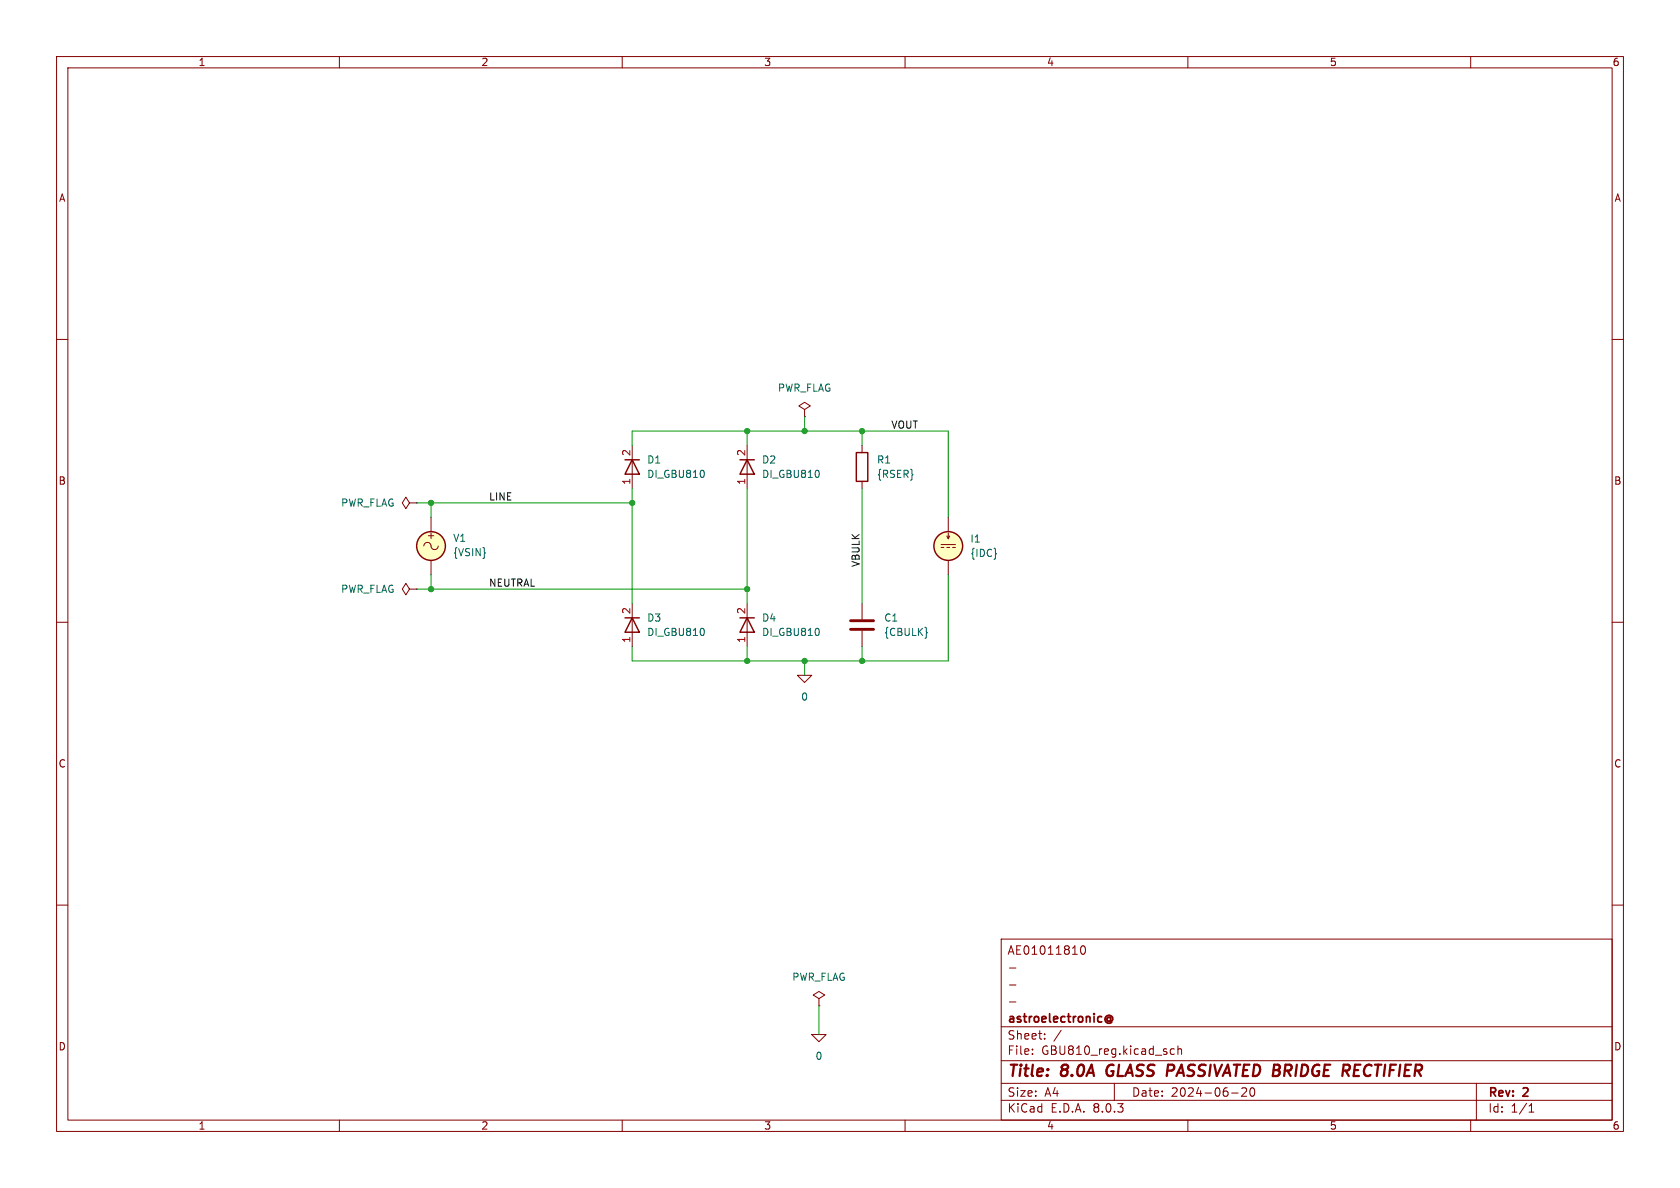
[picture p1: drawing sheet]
(kicad_sch
 (version 20231120)
 (generator "eeschema")
 (generator_version "8.0")
 (paper "A4")
 (title_block
  (title "8.0A GLASS PASSIVATED BRIDGE RECTIFIER")
  (date "2024-06-20")
  (rev "2")
  (company "astroelectronic@")
  (comment 1 "-")
  (comment 2 "-")
  (comment 3 "-")
  (comment 4 "AE01011810"))
 (lib_symbols
  (symbol "GBU810:0"
   (power)
   (pin_names
    (offset 0)) (exclude_from_sim no) (in_bom yes) (on_board yes)
   (property "Reference" "#GND" (at 0 -2.54 0) (effects (font (size 1.27 1.27)) (hide yes)))
   (property "Value" "0" (at 0 -1.778 0) (effects (font (size 1.27 1.27))))
   (property "Footprint" "" (at 0 0 0) (effects (font (size 1.27 1.27)) (hide yes)))
   (property "Datasheet" "~" (at 0 0 0) (effects (font (size 1.27 1.27)) (hide yes)))
   (property "Description" "0V reference potential for simulation" (at 0 0 0) (effects (font (size 1.27 1.27)) (hide yes)))
   (symbol "0_0_1"
    (polyline (pts (xy -1.27 0) (xy 0 -1.27) (xy 1.27 0) (xy -1.27 0)) (stroke (width 0) (type default)) (fill (type none))))
   (symbol "0_1_1"
    (pin power_in line (at 0 0 0) (length 0) hide (name "0" (effects (font (size 1.016 1.016)))) (number "1" (effects (font (size 1.016 1.016)))))))
  (symbol "GBU810:C"
   (pin_numbers hide)
   (pin_names
    (offset 0.254)) (exclude_from_sim no) (in_bom yes) (on_board yes)
   (property "Reference" "C" (at 0.635 2.54 0) (effects (font (size 1.27 1.27)) (justify left)))
   (property "Value" "C" (at 0.635 -2.54 0) (effects (font (size 1.27 1.27)) (justify left)))
   (property "Footprint" "" (at 0.9652 -3.81 0) (effects (font (size 1.27 1.27)) (hide yes)))
   (property "Datasheet" "~" (at 0 0 0) (effects (font (size 1.27 1.27)) (hide yes)))
   (property "Description" "Unpolarized capacitor" (at 0 0 0) (effects (font (size 1.27 1.27)) (hide yes)))
   (symbol "C_0_1"
    (polyline (pts (xy -2.032 -0.762) (xy 2.032 -0.762)) (stroke (width 0.508) (type default)) (fill (type none)))
    (polyline (pts (xy -2.032 0.762) (xy 2.032 0.762)) (stroke (width 0.508) (type default)) (fill (type none))))
   (symbol "C_1_1"
    (pin passive line (at 0 3.81 270) (length 2.794) (name "~" (effects (font (size 1.27 1.27)))) (number "1" (effects (font (size 1.27 1.27)))))
    (pin passive line (at 0 -3.81 90) (length 2.794) (name "~" (effects (font (size 1.27 1.27)))) (number "2" (effects (font (size 1.27 1.27)))))))
  (symbol "GBU810:DIODE"
   (pin_names
    (offset 1.016) hide) (exclude_from_sim no) (in_bom yes) (on_board yes)
   (property "Reference" "D" (at 0 2.54 0) (effects (font (size 1.27 1.27))))
   (property "Value" "${SIM.PARAMS}" (at 0 -2.54 0) (effects (font (size 1.27 1.27))))
   (property "Footprint" "" (at 0 0 0) (effects (font (size 1.27 1.27)) (hide yes)))
   (property "Datasheet" "~" (at 0 0 0) (effects (font (size 1.27 1.27)) (hide yes)))
   (property "Description" "Diode, anode on pin 1, for simulation only!" (at 0 0 0) (effects (font (size 1.27 1.27)) (hide yes)))
   (property "Sim.Pins" "1=1 2=2" (at 0 0 0) (effects (font (size 1.27 1.27)) (hide yes)))
   (property "Sim.Device" "SPICE" (at 0 0 0) (effects (font (size 1.27 1.27)) (justify left) (hide yes)))
   (property "Sim.Params" "type=\"D\" model=\"DIODE\" lib=\"\"" (at 0 0 0) (effects (font (size 1.27 1.27)) (hide yes)))
   (property "Spice_Netlist_Enabled" "Y" (at 0 0 0) (effects (font (size 1.27 1.27)) (justify left) (hide yes)))
   (symbol "DIODE_0_1"
    (polyline (pts (xy 1.27 0) (xy -1.27 0)) (stroke (width 0) (type default)) (fill (type none)))
    (polyline (pts (xy 1.27 1.27) (xy 1.27 -1.27)) (stroke (width 0.254) (type default)) (fill (type none)))
    (polyline (pts (xy -1.27 -1.27) (xy -1.27 1.27) (xy 1.27 0) (xy -1.27 -1.27)) (stroke (width 0.254) (type default)) (fill (type none))))
   (symbol "DIODE_1_1"
    (pin passive line (at -3.81 0 0) (length 2.54) (name "A" (effects (font (size 1.27 1.27)))) (number "1" (effects (font (size 1.27 1.27)))))
    (pin passive line (at 3.81 0 180) (length 2.54) (name "K" (effects (font (size 1.27 1.27)))) (number "2" (effects (font (size 1.27 1.27)))))))
  (symbol "GBU810:IDC"
   (pin_numbers hide)
   (pin_names
    (offset 0.0254)) (exclude_from_sim no) (in_bom yes) (on_board yes)
   (property "Reference" "I" (at 2.54 2.54 0) (effects (font (size 1.27 1.27)) (justify left)))
   (property "Value" "1" (at 2.54 0 0) (effects (font (size 1.27 1.27)) (justify left)))
   (property "Footprint" "" (at 0 0 0) (effects (font (size 1.27 1.27)) (hide yes)))
   (property "Datasheet" "~" (at 0 0 0) (effects (font (size 1.27 1.27)) (hide yes)))
   (property "Description" "Current source, DC" (at 0 0 0) (effects (font (size 1.27 1.27)) (hide yes)))
   (property "Sim.Pins" "1=+ 2=-" (at 0 0 0) (effects (font (size 1.27 1.27)) (hide yes)))
   (property "Sim.Type" "DC" (at 0 0 0) (effects (font (size 1.27 1.27)) (hide yes)))
   (property "Sim.Device" "I" (at 0 0 0) (effects (font (size 1.27 1.27)) (justify left) (hide yes)))
   (property "Spice_Netlist_Enabled" "Y" (at 0 0 0) (effects (font (size 1.27 1.27)) (justify left) (hide yes)))
   (symbol "IDC_0_0"
    (polyline (pts (xy -1.27 0.254) (xy 1.27 0.254)) (stroke (width 0) (type default)) (fill (type none)))
    (polyline (pts (xy -0.762 -0.254) (xy -1.27 -0.254)) (stroke (width 0) (type default)) (fill (type none)))
    (polyline (pts (xy 0.254 -0.254) (xy -0.254 -0.254)) (stroke (width 0) (type default)) (fill (type none)))
    (polyline (pts (xy 1.27 -0.254) (xy 0.762 -0.254)) (stroke (width 0) (type default)) (fill (type none))))
   (symbol "IDC_0_1"
    (polyline (pts (xy 0 1.27) (xy 0 2.286)) (stroke (width 0) (type default)) (fill (type none)))
    (polyline (pts (xy -0.254 1.778) (xy 0 1.27) (xy 0.254 1.778)) (stroke (width 0) (type default)) (fill (type none)))
    (circle (center 0 0) (radius 2.54) (stroke (width 0.254) (type default)) (fill (type background))))
   (symbol "IDC_1_1"
    (pin passive line (at 0 5.08 270) (length 2.54) (name "~" (effects (font (size 1.27 1.27)))) (number "1" (effects (font (size 1.27 1.27)))))
    (pin passive line (at 0 -5.08 90) (length 2.54) (name "~" (effects (font (size 1.27 1.27)))) (number "2" (effects (font (size 1.27 1.27)))))))
  (symbol "GBU810:PWR_FLAG"
   (power)
   (pin_numbers hide)
   (pin_names
    (offset 0) hide) (exclude_from_sim no) (in_bom yes) (on_board yes)
   (property "Reference" "#FLG" (at 0 1.905 0) (effects (font (size 1.27 1.27)) (hide yes)))
   (property "Value" "PWR_FLAG" (at 0 3.81 0) (effects (font (size 1.27 1.27))))
   (property "Footprint" "" (at 0 0 0) (effects (font (size 1.27 1.27)) (hide yes)))
   (property "Datasheet" "~" (at 0 0 0) (effects (font (size 1.27 1.27)) (hide yes)))
   (property "Description" "Special symbol for telling ERC where power comes from" (at 0 0 0) (effects (font (size 1.27 1.27)) (hide yes)))
   (symbol "PWR_FLAG_0_0"
    (pin power_out line (at 0 0 90) (length 0) (name "pwr" (effects (font (size 1.27 1.27)))) (number "1" (effects (font (size 1.27 1.27))))))
   (symbol "PWR_FLAG_0_1"
    (polyline (pts (xy 0 0) (xy 0 1.27) (xy -1.016 1.905) (xy 0 2.54) (xy 1.016 1.905) (xy 0 1.27)) (stroke (width 0) (type default)) (fill (type none)))))
  (symbol "GBU810:R"
   (pin_numbers hide)
   (pin_names
    (offset 0)) (exclude_from_sim no) (in_bom yes) (on_board yes)
   (property "Reference" "R" (at 2.032 0 90) (effects (font (size 1.27 1.27))))
   (property "Value" "R" (at 0 0 90) (effects (font (size 1.27 1.27))))
   (property "Footprint" "" (at -1.778 0 90) (effects (font (size 1.27 1.27)) (hide yes)))
   (property "Datasheet" "~" (at 0 0 0) (effects (font (size 1.27 1.27)) (hide yes)))
   (property "Description" "Resistor" (at 0 0 0) (effects (font (size 1.27 1.27)) (hide yes)))
   (symbol "R_0_1"
    (rectangle (start -1.016 -2.54) (end 1.016 2.54) (stroke (width 0.254) (type default)) (fill (type none))))
   (symbol "R_1_1"
    (pin passive line (at 0 3.81 270) (length 1.27) (name "~" (effects (font (size 1.27 1.27)))) (number "1" (effects (font (size 1.27 1.27)))))
    (pin passive line (at 0 -3.81 90) (length 1.27) (name "~" (effects (font (size 1.27 1.27)))) (number "2" (effects (font (size 1.27 1.27)))))))
  (symbol "GBU810:VSIN"
   (pin_numbers hide)
   (pin_names
    (offset 0.0254)) (exclude_from_sim no) (in_bom yes) (on_board yes)
   (property "Reference" "V" (at 2.54 2.54 0) (effects (font (size 1.27 1.27)) (justify left)))
   (property "Value" "VSIN" (at 2.54 0 0) (effects (font (size 1.27 1.27)) (justify left)))
   (property "Footprint" "" (at 0 0 0) (effects (font (size 1.27 1.27)) (hide yes)))
   (property "Datasheet" "~" (at 0 0 0) (effects (font (size 1.27 1.27)) (hide yes)))
   (property "Description" "Voltage source, sinusoidal" (at 0 0 0) (effects (font (size 1.27 1.27)) (hide yes)))
   (property "Sim.Pins" "1=+ 2=-" (at 0 0 0) (effects (font (size 1.27 1.27)) (hide yes)))
   (property "Sim.Params" "dc=0 ampl=1 f=1k" (at 2.54 -2.54 0) (effects (font (size 1.27 1.27)) (justify left)))
   (property "Sim.Type" "SIN" (at 0 0 0) (effects (font (size 1.27 1.27)) (hide yes)))
   (property "Sim.Device" "V" (at 0 0 0) (effects (font (size 1.27 1.27)) (justify left) (hide yes)))
   (property "Spice_Netlist_Enabled" "Y" (at 0 0 0) (effects (font (size 1.27 1.27)) (justify left) (hide yes)))
   (symbol "VSIN_0_0"
    (arc (start 0 0) (mid -0.635 0.6323) (end -1.27 0) (stroke (width 0) (type default)) (fill (type none)))
    (arc (start 0 0) (mid 0.635 -0.6323) (end 1.27 0) (stroke (width 0) (type default)) (fill (type none)))
    (text "+" (at 0 1.905 0) (effects (font (size 1.27 1.27)))))
   (symbol "VSIN_0_1"
    (circle (center 0 0) (radius 2.54) (stroke (width 0.254) (type default)) (fill (type background))))
   (symbol "VSIN_1_1"
    (pin passive line (at 0 5.08 270) (length 2.54) (name "~" (effects (font (size 1.27 1.27)))) (number "1" (effects (font (size 1.27 1.27)))))
    (pin passive line (at 0 -5.08 90) (length 2.54) (name "~" (effects (font (size 1.27 1.27)))) (number "2" (effects (font (size 1.27 1.27))))))))
 (junction
  (at 132.08 76.2)
  (diameter 0)
  (color 0 0 0 0))
 (junction
  (at 111.76 88.9)
  (diameter 0)
  (color 0 0 0 0))
 (junction
  (at 152.4 116.84)
  (diameter 0)
  (color 0 0 0 0))
 (junction
  (at 142.24 116.84)
  (diameter 0)
  (color 0 0 0 0))
 (junction
  (at 76.2 88.9)
  (diameter 0)
  (color 0 0 0 0))
 (junction
  (at 132.08 116.84)
  (diameter 0)
  (color 0 0 0 0))
 (junction
  (at 132.08 104.14)
  (diameter 0)
  (color 0 0 0 0))
 (junction
  (at 76.2 104.14)
  (diameter 0)
  (color 0 0 0 0))
 (junction
  (at 142.24 76.2)
  (diameter 0)
  (color 0 0 0 0))
 (junction
  (at 152.4 76.2)
  (diameter 0)
  (color 0 0 0 0))
 (wire
  (pts (xy 132.08 86.36) (xy 132.08 104.14))
  (stroke (width 0) (type default)))
 (wire
  (pts (xy 132.08 104.14) (xy 132.08 106.68))
  (stroke (width 0) (type default)))
 (wire
  (pts (xy 167.64 91.44) (xy 167.64 76.2))
  (stroke (width 0) (type default)))
 (wire
  (pts (xy 142.24 76.2) (xy 152.4 76.2))
  (stroke (width 0) (type default)))
 (wire
  (pts (xy 73.66 104.14) (xy 76.2 104.14))
  (stroke (width 0) (type default)))
 (wire
  (pts (xy 167.64 116.84) (xy 152.4 116.84))
  (stroke (width 0) (type default)))
 (wire
  (pts (xy 132.08 116.84) (xy 142.24 116.84))
  (stroke (width 0) (type default)))
 (wire
  (pts (xy 152.4 76.2) (xy 152.4 78.74))
  (stroke (width 0) (type default)))
 (wire
  (pts (xy 73.66 88.9) (xy 76.2 88.9))
  (stroke (width 0) (type default)))
 (wire
  (pts (xy 76.2 88.9) (xy 111.76 88.9))
  (stroke (width 0) (type default)))
 (wire
  (pts (xy 111.76 114.3) (xy 111.76 116.84))
  (stroke (width 0) (type default)))
 (wire
  (pts (xy 167.64 76.2) (xy 152.4 76.2))
  (stroke (width 0) (type default)))
 (wire
  (pts (xy 144.78 177.8) (xy 144.78 182.88))
  (stroke (width 0) (type default)))
 (wire
  (pts (xy 152.4 116.84) (xy 152.4 114.3))
  (stroke (width 0) (type default)))
 (wire
  (pts (xy 111.76 88.9) (xy 111.76 106.68))
  (stroke (width 0) (type default)))
 (wire
  (pts (xy 132.08 116.84) (xy 132.08 114.3))
  (stroke (width 0) (type default)))
 (wire
  (pts (xy 76.2 104.14) (xy 132.08 104.14))
  (stroke (width 0) (type default)))
 (wire
  (pts (xy 132.08 76.2) (xy 132.08 78.74))
  (stroke (width 0) (type default)))
 (wire
  (pts (xy 111.76 116.84) (xy 132.08 116.84))
  (stroke (width 0) (type default)))
 (wire
  (pts (xy 76.2 91.44) (xy 76.2 88.9))
  (stroke (width 0) (type default)))
 (wire
  (pts (xy 152.4 86.36) (xy 152.4 106.68))
  (stroke (width 0) (type default)))
 (wire
  (pts (xy 76.2 101.6) (xy 76.2 104.14))
  (stroke (width 0) (type default)))
 (wire
  (pts (xy 111.76 78.74) (xy 111.76 76.2))
  (stroke (width 0) (type default)))
 (wire
  (pts (xy 111.76 86.36) (xy 111.76 88.9))
  (stroke (width 0) (type default)))
 (wire
  (pts (xy 142.24 116.84) (xy 142.24 119.38))
  (stroke (width 0) (type default)))
 (wire
  (pts (xy 132.08 76.2) (xy 142.24 76.2))
  (stroke (width 0) (type default)))
 (wire
  (pts (xy 142.24 73.66) (xy 142.24 76.2))
  (stroke (width 0) (type default)))
 (wire
  (pts (xy 167.64 101.6) (xy 167.64 116.84))
  (stroke (width 0) (type default)))
 (wire
  (pts (xy 111.76 76.2) (xy 132.08 76.2))
  (stroke (width 0) (type default)))
 (wire
  (pts (xy 142.24 116.84) (xy 152.4 116.84))
  (stroke (width 0) (type default)))
 (label "NEUTRAL"
  (at 86.36 104.14 0)
  (fields_autoplaced yes)
  (effects (font (size 1.27 1.27)) (justify left bottom)))
 (label "LINE"
  (at 86.36 88.9 0)
  (fields_autoplaced yes)
  (effects (font (size 1.27 1.27)) (justify left bottom)))
 (label "VBULK"
  (at 152.4 100.33 90)
  (fields_autoplaced yes)
  (effects (font (size 1.27 1.27)) (justify left bottom)))
 (label "VOUT"
  (at 157.48 76.2 0)
  (fields_autoplaced yes)
  (effects (font (size 1.27 1.27)) (justify left bottom)))
 (symbol
  (lib_id "GBU810:0")
  (at 142.24 119.38 0)
  (unit 1)
  (exclude_from_sim no)
  (in_bom yes)
  (on_board yes)
  (dnp no)
  (fields_autoplaced yes)
  (property "Reference" "#GND01" (at 142.24 121.92 0) (effects (font (size 1.27 1.27)) (hide yes)))
  (property "Value" "0" (at 142.24 123.19 0) (effects (font (size 1.27 1.27))))
  (property "Footprint" "" (at 142.24 119.38 0) (effects (font (size 1.27 1.27)) (hide yes)))
  (property "Datasheet" "~" (at 142.24 119.38 0) (effects (font (size 1.27 1.27)) (hide yes)))
  (property "Description" "" (at 142.24 119.38 0) (effects (font (size 1.27 1.27)) (hide yes)))
  (pin "1")
  (instances (project "" (path "" (reference "#GND01") (unit 1))) (project "" (path "" (reference "#GND01") (unit 1)))))
 (symbol
  (lib_name "GBU810:DIODE")
  (lib_id "GBU810:DIODE")
  (at 111.76 110.49 90)
  (unit 1)
  (exclude_from_sim no)
  (in_bom yes)
  (on_board yes)
  (dnp no)
  (fields_autoplaced yes)
  (property "Reference" "D3" (at 114.3 109.2199 90) (effects (font (size 1.27 1.27)) (justify right)))
  (property "Value" "DI_GBU810" (at 114.3 111.7599 90) (effects (font (size 1.27 1.27)) (justify right)))
  (property "Footprint" "" (at 111.76 110.49 0) (effects (font (size 1.27 1.27)) (hide yes)))
  (property "Datasheet" "~" (at 111.76 110.49 0) (effects (font (size 1.27 1.27)) (hide yes)))
  (property "Description" "" (at 111.76 110.49 0) (effects (font (size 1.27 1.27)) (hide yes)))
  (property "Sim.Device" "D" (at 111.76 110.49 0) (effects (font (size 1.27 1.27)) (justify left) (hide yes)))
  (property "Sim.Params" "type=\"D\" model=\"DI_GBU810\" lib=\"models/GBU810.spice.txt\"" (at -15.24 -5.08 0) (effects (font (size 1.27 1.27)) (hide yes)))
  (property "Sim.Pins" "1=1 2=2" (at -15.24 -5.08 0) (effects (font (size 1.27 1.27)) (hide yes)))
  (property "Sim.Library" "C:\\AE\\GBU810\\_models\\GBU810.spice.txt" (at 111.76 110.49 0) (effects (font (size 1.27 1.27)) (hide yes)))
  (property "Sim.Name" "DI_GBU810" (at 111.76 110.49 0) (effects (font (size 1.27 1.27)) (hide yes)))
  (pin "1")
  (pin "2"))
 (symbol
  (lib_name "GBU810:VSIN")
  (lib_id "GBU810:VSIN")
  (at 76.2 96.52 0)
  (unit 1)
  (exclude_from_sim no)
  (in_bom yes)
  (on_board yes)
  (dnp no)
  (fields_autoplaced yes)
  (property "Reference" "V1" (at 80.01 95.1201 0) (effects (font (size 1.27 1.27)) (justify left)))
  (property "Value" "{VSIN}" (at 80.01 97.6601 0) (effects (font (size 1.27 1.27)) (justify left)))
  (property "Footprint" "" (at 76.2 96.52 0) (effects (font (size 1.27 1.27)) (hide yes)))
  (property "Datasheet" "~" (at 76.2 96.52 0) (effects (font (size 1.27 1.27)) (hide yes)))
  (property "Description" "" (at 76.2 96.52 0) (effects (font (size 1.27 1.27)) (hide yes)))
  (property "Sim.Device" "SPICE" (at 76.2 96.52 0) (effects (font (size 1.27 1.27)) (justify left) (hide yes)))
  (property "Sim.Params" "type=\"V\" model=\"SINE({VOFFSET} {VPK} {FREQ})\" lib=\"\"" (at -15.24 -5.08 0) (effects (font (size 1.27 1.27)) (hide yes)))
  (property "Sim.Pins" "1=1 2=2" (at -15.24 -5.08 0) (effects (font (size 1.27 1.27)) (hide yes)))
  (pin "1")
  (pin "2"))
 (symbol
  (lib_id "GBU810:PWR_FLAG")
  (at 142.24 73.66 0)
  (unit 1)
  (exclude_from_sim no)
  (in_bom yes)
  (on_board yes)
  (dnp no)
  (fields_autoplaced yes)
  (property "Reference" "#FLG03" (at 142.24 71.755 0) (effects (font (size 1.27 1.27)) (hide yes)))
  (property "Value" "PWR_FLAG" (at 142.24 68.58 0) (effects (font (size 1.27 1.27))))
  (property "Footprint" "" (at 142.24 73.66 0) (effects (font (size 1.27 1.27)) (hide yes)))
  (property "Datasheet" "~" (at 142.24 73.66 0) (effects (font (size 1.27 1.27)) (hide yes)))
  (property "Description" "" (at 142.24 73.66 0) (effects (font (size 1.27 1.27)) (hide yes)))
  (pin "1")
  (instances (project "" (path "" (reference "#FLG03") (unit 1))) (project "" (path "" (reference "#FLG03") (unit 1)))))
 (symbol
  (lib_id "GBU810:PWR_FLAG")
  (at 73.66 88.9 90)
  (unit 1)
  (exclude_from_sim no)
  (in_bom yes)
  (on_board yes)
  (dnp no)
  (fields_autoplaced yes)
  (property "Reference" "#FLG01" (at 71.755 88.9 0) (effects (font (size 1.27 1.27)) (hide yes)))
  (property "Value" "PWR_FLAG" (at 69.85 88.8999 90) (effects (font (size 1.27 1.27)) (justify left)))
  (property "Footprint" "" (at 73.66 88.9 0) (effects (font (size 1.27 1.27)) (hide yes)))
  (property "Datasheet" "~" (at 73.66 88.9 0) (effects (font (size 1.27 1.27)) (hide yes)))
  (property "Description" "" (at 73.66 88.9 0) (effects (font (size 1.27 1.27)) (hide yes)))
  (pin "1")
  (instances (project "" (path "" (reference "#FLG01") (unit 1))) (project "" (path "" (reference "#FLG01") (unit 1)))))
 (symbol
  (lib_id "GBU810:0")
  (at 144.78 182.88 0)
  (unit 1)
  (exclude_from_sim no)
  (in_bom yes)
  (on_board yes)
  (dnp no)
  (fields_autoplaced yes)
  (property "Reference" "#GND02" (at 144.78 185.42 0) (effects (font (size 1.27 1.27)) (hide yes)))
  (property "Value" "0" (at 144.78 186.69 0) (effects (font (size 1.27 1.27))))
  (property "Footprint" "" (at 144.78 182.88 0) (effects (font (size 1.27 1.27)) (hide yes)))
  (property "Datasheet" "~" (at 144.78 182.88 0) (effects (font (size 1.27 1.27)) (hide yes)))
  (property "Description" "" (at 144.78 182.88 0) (effects (font (size 1.27 1.27)) (hide yes)))
  (pin "1")
  (instances (project "" (path "" (reference "#GND02") (unit 1))) (project "" (path "" (reference "#GND02") (unit 1)))))
 (symbol
  (lib_id "GBU810:PWR_FLAG")
  (at 144.78 177.8 0)
  (unit 1)
  (exclude_from_sim no)
  (in_bom yes)
  (on_board yes)
  (dnp no)
  (fields_autoplaced yes)
  (property "Reference" "#FLG04" (at 144.78 175.895 0) (effects (font (size 1.27 1.27)) (hide yes)))
  (property "Value" "PWR_FLAG" (at 144.78 172.72 0) (effects (font (size 1.27 1.27))))
  (property "Footprint" "" (at 144.78 177.8 0) (effects (font (size 1.27 1.27)) (hide yes)))
  (property "Datasheet" "~" (at 144.78 177.8 0) (effects (font (size 1.27 1.27)) (hide yes)))
  (property "Description" "" (at 144.78 177.8 0) (effects (font (size 1.27 1.27)) (hide yes)))
  (pin "1")
  (instances (project "" (path "" (reference "#FLG04") (unit 1))) (project "" (path "" (reference "#FLG04") (unit 1)))))
 (symbol
  (lib_name "GBU810:DIODE")
  (lib_id "GBU810:DIODE")
  (at 111.76 82.55 90)
  (unit 1)
  (exclude_from_sim no)
  (in_bom yes)
  (on_board yes)
  (dnp no)
  (fields_autoplaced yes)
  (property "Reference" "D1" (at 114.3 81.2799 90) (effects (font (size 1.27 1.27)) (justify right)))
  (property "Value" "DI_GBU810" (at 114.3 83.8199 90) (effects (font (size 1.27 1.27)) (justify right)))
  (property "Footprint" "" (at 111.76 82.55 0) (effects (font (size 1.27 1.27)) (hide yes)))
  (property "Datasheet" "~" (at 111.76 82.55 0) (effects (font (size 1.27 1.27)) (hide yes)))
  (property "Description" "" (at 111.76 82.55 0) (effects (font (size 1.27 1.27)) (hide yes)))
  (property "Sim.Device" "D" (at 111.76 82.55 0) (effects (font (size 1.27 1.27)) (justify left) (hide yes)))
  (property "Sim.Pins" "1=A 2=K" (at -15.24 -5.08 0) (effects (font (size 1.27 1.27)) (hide yes)))
  (property "Sim.Library" "C:\\AE\\GBU810\\_models\\GBU810.spice.txt" (at 111.76 82.55 0) (effects (font (size 1.27 1.27)) (hide yes)))
  (property "Sim.Name" "DI_GBU810" (at 111.76 82.55 0) (effects (font (size 1.27 1.27)) (hide yes)))
  (pin "1")
  (pin "2")
  (instances (project "" (path "" (reference "D1") (unit 1))) (project "" (path "" (reference "D1") (unit 1)))))
 (symbol
  (lib_name "GBU810:IDC")
  (lib_id "GBU810:IDC")
  (at 167.64 96.52 0)
  (unit 1)
  (exclude_from_sim no)
  (in_bom yes)
  (on_board yes)
  (dnp no)
  (fields_autoplaced yes)
  (property "Reference" "I1" (at 171.45 95.2499 0) (effects (font (size 1.27 1.27)) (justify left)))
  (property "Value" "{IDC}" (at 171.45 97.7899 0) (effects (font (size 1.27 1.27)) (justify left)))
  (property "Footprint" "" (at 167.64 96.52 0) (effects (font (size 1.27 1.27)) (hide yes)))
  (property "Datasheet" "~" (at 167.64 96.52 0) (effects (font (size 1.27 1.27)) (hide yes)))
  (property "Description" "" (at 167.64 96.52 0) (effects (font (size 1.27 1.27)) (hide yes)))
  (property "Sim.Device" "SPICE" (at 167.64 96.52 0) (effects (font (size 1.27 1.27)) (justify left) (hide yes)))
  (property "Sim.Params" "type=\"I\" model=\"{ILOAD}\" lib=\"\"" (at -15.24 -5.08 0) (effects (font (size 1.27 1.27)) (hide yes)))
  (property "Sim.Pins" "1=1 2=2" (at -15.24 -5.08 0) (effects (font (size 1.27 1.27)) (hide yes)))
  (pin "1")
  (pin "2"))
 (symbol
  (lib_name "GBU810:DIODE")
  (lib_id "GBU810:DIODE")
  (at 132.08 82.55 90)
  (unit 1)
  (exclude_from_sim no)
  (in_bom yes)
  (on_board yes)
  (dnp no)
  (fields_autoplaced yes)
  (property "Reference" "D2" (at 134.62 81.2799 90) (effects (font (size 1.27 1.27)) (justify right)))
  (property "Value" "DI_GBU810" (at 134.62 83.8199 90) (effects (font (size 1.27 1.27)) (justify right)))
  (property "Footprint" "" (at 132.08 82.55 0) (effects (font (size 1.27 1.27)) (hide yes)))
  (property "Datasheet" "~" (at 132.08 82.55 0) (effects (font (size 1.27 1.27)) (hide yes)))
  (property "Description" "" (at 132.08 82.55 0) (effects (font (size 1.27 1.27)) (hide yes)))
  (property "Sim.Device" "D" (at 132.08 82.55 0) (effects (font (size 1.27 1.27)) (justify left) (hide yes)))
  (property "Sim.Params" "type=\"D\" model=\"DI_GBU810\" lib=\"models/GBU810.spice.txt\"" (at -15.24 -5.08 0) (effects (font (size 1.27 1.27)) (hide yes)))
  (property "Sim.Pins" "1=1 2=2" (at -15.24 -5.08 0) (effects (font (size 1.27 1.27)) (hide yes)))
  (property "Sim.Library" "C:\\AE\\GBU810\\_models\\GBU810.spice.txt" (at 132.08 82.55 0) (effects (font (size 1.27 1.27)) (hide yes)))
  (property "Sim.Name" "DI_GBU810" (at 132.08 82.55 0) (effects (font (size 1.27 1.27)) (hide yes)))
  (pin "1")
  (pin "2"))
 (symbol
  (lib_id "GBU810:PWR_FLAG")
  (at 73.66 104.14 90)
  (unit 1)
  (exclude_from_sim no)
  (in_bom yes)
  (on_board yes)
  (dnp no)
  (fields_autoplaced yes)
  (property "Reference" "#FLG02" (at 71.755 104.14 0) (effects (font (size 1.27 1.27)) (hide yes)))
  (property "Value" "PWR_FLAG" (at 69.85 104.1399 90) (effects (font (size 1.27 1.27)) (justify left)))
  (property "Footprint" "" (at 73.66 104.14 0) (effects (font (size 1.27 1.27)) (hide yes)))
  (property "Datasheet" "~" (at 73.66 104.14 0) (effects (font (size 1.27 1.27)) (hide yes)))
  (property "Description" "" (at 73.66 104.14 0) (effects (font (size 1.27 1.27)) (hide yes)))
  (pin "1")
  (instances (project "" (path "" (reference "#FLG02") (unit 1))) (project "" (path "" (reference "#FLG02") (unit 1)))))
 (symbol
  (lib_name "GBU810:DIODE")
  (lib_id "GBU810:DIODE")
  (at 132.08 110.49 90)
  (unit 1)
  (exclude_from_sim no)
  (in_bom yes)
  (on_board yes)
  (dnp no)
  (fields_autoplaced yes)
  (property "Reference" "D4" (at 134.62 109.2199 90) (effects (font (size 1.27 1.27)) (justify right)))
  (property "Value" "DI_GBU810" (at 134.62 111.7599 90) (effects (font (size 1.27 1.27)) (justify right)))
  (property "Footprint" "" (at 132.08 110.49 0) (effects (font (size 1.27 1.27)) (hide yes)))
  (property "Datasheet" "~" (at 132.08 110.49 0) (effects (font (size 1.27 1.27)) (hide yes)))
  (property "Description" "" (at 132.08 110.49 0) (effects (font (size 1.27 1.27)) (hide yes)))
  (property "Sim.Device" "D" (at 132.08 110.49 0) (effects (font (size 1.27 1.27)) (justify left) (hide yes)))
  (property "Sim.Params" "type=\"D\" model=\"DI_GBU810\" lib=\"models/GBU810.spice.txt\"" (at -15.24 -5.08 0) (effects (font (size 1.27 1.27)) (hide yes)))
  (property "Sim.Pins" "1=1 2=2" (at -15.24 -5.08 0) (effects (font (size 1.27 1.27)) (hide yes)))
  (property "Sim.Library" "C:\\AE\\GBU810\\_models\\GBU810.spice.txt" (at 132.08 110.49 0) (effects (font (size 1.27 1.27)) (hide yes)))
  (property "Sim.Name" "DI_GBU810" (at 132.08 110.49 0) (effects (font (size 1.27 1.27)) (hide yes)))
  (pin "1")
  (pin "2"))
 (symbol
  (lib_id "GBU810:C")
  (at 152.4 110.49 0)
  (unit 1)
  (exclude_from_sim no)
  (in_bom yes)
  (on_board yes)
  (dnp no)
  (fields_autoplaced yes)
  (property "Reference" "C1" (at 156.21 109.2199 0) (effects (font (size 1.27 1.27)) (justify left)))
  (property "Value" "{CBULK}" (at 156.21 111.7599 0) (effects (font (size 1.27 1.27)) (justify left)))
  (property "Footprint" "" (at 153.3652 114.3 0) (effects (font (size 1.27 1.27)) (hide yes)))
  (property "Datasheet" "~" (at 152.4 110.49 0) (effects (font (size 1.27 1.27)) (hide yes)))
  (property "Description" "" (at 152.4 110.49 0) (effects (font (size 1.27 1.27)) (hide yes)))
  (pin "1")
  (pin "2"))
 (symbol
  (lib_id "GBU810:R")
  (at 152.4 82.55 0)
  (unit 1)
  (exclude_from_sim no)
  (in_bom yes)
  (on_board yes)
  (dnp no)
  (fields_autoplaced yes)
  (property "Reference" "R1" (at 154.94 81.2799 0) (effects (font (size 1.27 1.27)) (justify left)))
  (property "Value" "{RSER}" (at 154.94 83.8199 0) (effects (font (size 1.27 1.27)) (justify left)))
  (property "Footprint" "" (at 150.622 82.55 90) (effects (font (size 1.27 1.27)) (hide yes)))
  (property "Datasheet" "~" (at 152.4 82.55 0) (effects (font (size 1.27 1.27)) (hide yes)))
  (property "Description" "" (at 152.4 82.55 0) (effects (font (size 1.27 1.27)) (hide yes)))
  (pin "1")
  (pin "2"))
 (sheet_instances
  (path ""
   (page "1"))))
